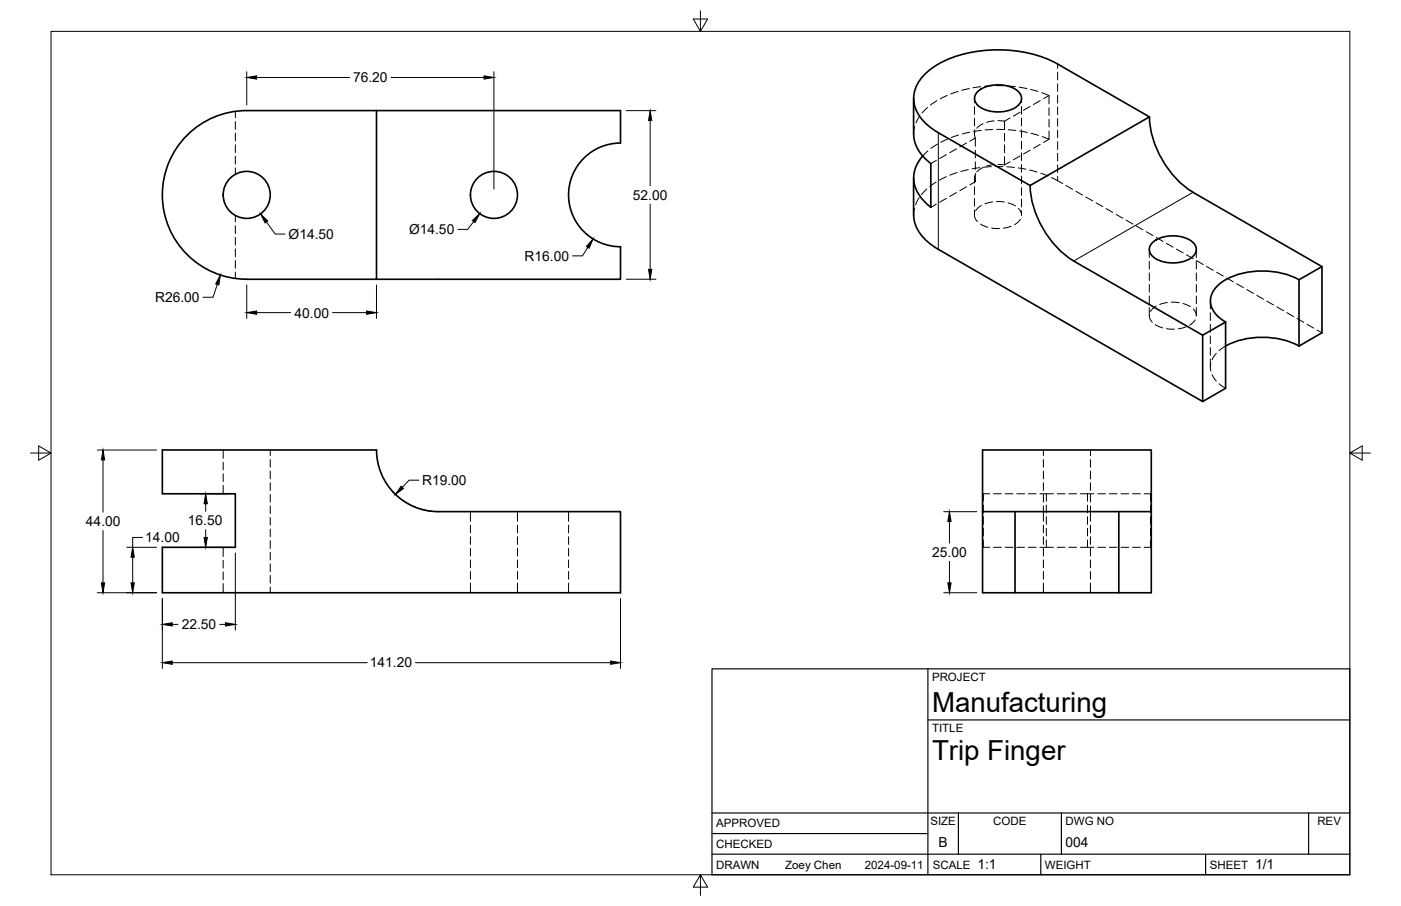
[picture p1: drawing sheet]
<svg xmlns="http://www.w3.org/2000/svg" width="432mm" height="279mm" viewBox="0 0 432 279" stroke-linecap="round" stroke-linejoin="round" font-family="sans-serif">
<!-- layer: Visible -->
<g fill="none" stroke="#000" stroke-width=".51">
<path d="M326 19.7l28.3 16.3M326 19.8a40.7 40.7 0 0 0-36.8 0 13.2 13.2 0 0 0-7.6 10.5 12 12 0 0 0 6 9.6l1.6 1M116 34.1v52h-40a26 26 0 0 1-26-26 26 26 0 0 1 26-26h115.2v10a16 16 0 0 0-16 16 16 16 0 0 0 16.1 16l-.1 10h-75.2M281.6 30.4v11M301.1 28.5a10.3 10.3 0 0 1 13 0 3 3 0 0 1-1.4 4.8 10.6 10.6 0 0 1-11.6-1.1 2.67 2.67 0 0 1 0-3.7zM354.3 36l-36.8 21.2-28.3-16.3M354.3 36a29.7 29.7 0 0 0 13.4 23.3M281.6 54.9v11.4M281.6 41.4a11.5 11.5 0 0 0 5.3 9M284.4 48.1a9.6 9.6 0 0 0 .2 13.8l2.3 2M286.9 50.4v13.5M317.5 57.2a29.7 29.7 0 0 0 13.4 23.3"/>
<path d="M367.7 59.3l39.7 22.9v20.4l-7 4.1M281.6 66.3a13 13 0 0 0 7.6 10.6M289.2 76.9l81.5 46.9 7-4v-20.5M355 75a10.3 10.3 0 0 1 13 0 3 3 0 0 1-1.4 4.9 10.6 10.6 0 0 1-11.6-1.1 2.67 2.67 0 0 1 0-3.8zM330.9 80.5l39.8 22.9 7-4.1M400.4 86.3a24.6 24.6 0 0 0-23.9 .8 6.4 6.4 0 0 0-2.6 8.7 10.3 10.3 0 0 0 3.8 3.5M400.4 86.3v20.4M407.4 82.2l-7 4.1M370.7 103.4v20.4M377.7 106.7a25 25 0 0 1 22.7 0M50 138.8h66.1a19 19 0 0 0 18.9 19h56.2v25h-141.2v-14h22.5v-16.5h-22.5zM302.8 157.8v25h52v-44h-52v19h52"/>
<path d="M312.8 157.8v25M344.8 157.8v25"/>
<circle cx="76" cy="60.1" r="7.3"/>
<circle cx="152.2" cy="60.1" r="7.3"/>
</g>
<!-- layer: Hidden -->
<g fill="none" stroke="#000" stroke-width=".31">
<path d="M72.5 34.3v2M72.5 37.5v2.4M281.9 39l-.3 2.4M283.5 35.8l-1.2 2.1M285.9 33.1l-1.7 1.7M288.8 31.1l-2 1.3M291.9 29.4l-2.1 1.1M295.3 28.2l-2.3 .8M298.7 27.3l-2.3 .6M300.3 30.4v1.3M300.3 32.9v2.4M300.3 36.4v2.4"/>
<path d="M302.3 26.7l-2.4 .4M303 38.2l-1.9 1.4M305.8 26.4l-2.4 .2M306 39.9l-2.4 .2M306.4 37.3l-2.3 .4M307 26.4h2.4M307.6 37.2l2 .2M309.6 37.4v2.5h-2.4M310.6 26.5l2.3 .2M311.3 36.4l-1.7 1M314.1 26.9l2.4 .4M314.4 34.6l-2.1 1.2"/>
<path d="M314.8 30.4v1.3M314.8 32.9v2.3M314.8 36.4v2.4M317.5 32.8l-2.1 1.2M317.6 27.6l2.3 .6M320.6 31l-2.1 1.2M321.1 28.6l2.2 .9v2.5M323.3 33.2v2.4M323.3 36.8v2.4M323.3 29.5l-1.7 .9M72.5 41.1v2.4M72.5 44.6v2.4"/>
<path d="M72.5 48.2v2.4M72.5 51.8v2M285.6 58.3l-1.6 1.7M286 46.5l-1.6 1.6M288.5 56.2l-1.9 1.3M288.6 49.5l-1.7 .9M288.9 44.5l-2 1.3M291.7 54.5l-2.2 1.1M291.7 47.7l-2.1 1.2M292.1 42.9l-2.2 1M294.8 45.9l-2.1 1.2M294.8 59.4l-2.1 1.2"/>
<path d="M295 53.2l-2.2 .8M295.4 41.6l-2.2 .8M297.9 44.1l-2.1 1.2M297.9 57.6l-2.1 1.2M298.4 52.3l-2.3 .6M298.9 40.8l-2.3 .5M298.9 43.5l1.7-1v2.6M300.3 40v1.4M300.3 54.9v1.5M300.3 57.6v2.4M300.5 40.6l-.1 1.1 .2 .8M300.5 54.1l-.1 1.1 .2 .8"/>
<path d="M300.6 46.3v2.4M300.6 49.9v2.4M300.6 53.4v2.6M300.6 56l-1.7 1M302 51.7l-2.4 .4M302.4 40.2l-2.3 .3M303 51.6l-1.9 1.4M305.5 51.4l-2.4 .2M306.4 50.8l-2.3 .4M306.7 51.4h2.4M309.6 41.1v2.4M309.6 44.7v2.4"/>
<path d="M309.6 48.3v2.6M310.3 51.4l2.4 .2M310.7 40l2.4 .2M311.3 49.9l-1.7 1-2-.2M313.8 51.8l2.4 .4M314.3 40.4l2.3 .4M314.4 48.1l-2.1 1.2M314.8 40v2.4M314.8 43.6v2.4M314.8 47.1v2.4M314.8 50.7v2.4M314.8 54.3v2.4"/>
<path d="M314.8 57.8v2.4M317.3 52.5l2.3 .6M317.5 46.3l-2.1 1.2M317.8 41.1l2.3 .6M320.6 44.5l-2.1 1.2M320.8 53.4l2.2 .9M323.3 40.4v2.5l-2.1-.8M323.3 42.9l-1.7 1M324.1 54.8l3.4 1.8M328.5 57.2l2.1 1.2M331.6 59l2.1 1.2M72.5 66.5v1.9"/>
<path d="M72.5 69.6v2.4M72.5 73.2v2.4M72.5 76.8v2.4M281.9 64.2l-.3 2.1M283.3 61l-1.1 2.1M288.6 62.9l-1.7 1M291.7 61.2l-2.1 1.2M300.3 61.2v2.4M300.3 64.8v1.5M300.4 66.2l.1 1 .8 1.1M302.2 69.1l2.2 1M302.5 63.4l-1.2 .8-.6 .8"/>
<path d="M305.6 70.3l2.5 .2M305.9 62.3l-2.3 .6M307.1 62.2l2.4 .1M310.7 62.6l2.3 .9M311.6 69.8l-2.3 .6M313.9 64.3l.7 .9 .2 1.3M314.5 67.6l-1.8 1.7M314.8 61.4v2.4M314.8 65v1.3M334.7 60.8l2.1 1.2M337.8 62.5l2.1 1.2M340.9 64.3l2.1 1.2"/>
<path d="M344 66.1l2.1 1.2M347.1 67.9l2.1 1.2M350.2 69.7l2.1 1.2M353.3 71.5l2 1.1M354.2 76.9v2.5M356.4 73.2l2.1 1.2M359.5 75l2 1.2M362.6 76.8l2 1.2M365.7 78.6l2 1.2M368.7 76.9v2.5M72.5 80.3v2.4M72.5 83.9v2"/>
<path d="M354.2 97.2l.2 1.1 .8 1.1M354.2 80.6v2.4M354.2 84.2v2.3M354.2 87.7v2.4M354.2 91.3v2.4M354.2 94.9v2.4M356.3 94.4l-1.1 .9-.6 .8M359.8 93.3l-2.4 .6M361 93.2l2.4 .1M364.6 93.6l2.3 1M367.8 95.3l.6 .9 .3 1.3M368.3 98.7l-1.7 1.6"/>
<path d="M368.7 80.6v2.4M368.7 84.2v2.3M368.7 87.7v2.4M368.7 91.3v2.4M368.7 94.9v2.4M368.8 80.4l2 1.2M371.9 82.2l2 1.2M373 92.8v2.5M373 96.5v2.3M375 83.9l2 1.2M378.1 85.7l2 1.2M381.1 87.5l2.1 1.2"/>
<path d="M384.2 89.3l2.1 1.2M387.3 91.1l2.1 1.2M390.4 92.9l2.1 1.1M393.5 94.6l2.1 1.2M396.6 96.4l2.1 1.2M399.7 98.2l2.1 1.2M402.8 100l2.1 1.2M356.1 100.1l2.2 1M359.5 101.4l2.4 .1M365.5 100.8l-2.3 .6M373 100v2.4M373 103.6v2.4"/>
<path d="M373 107.2v2.4M373 110.7v2.5M373.2 112.1v2.3M373.6 115.5l1.3 2M374.9 109l-1.3 1.9M375.7 118.3l2 1.5M377.7 106.7l-2 1.4M405.9 101.8l1.5 .8M68.8 138.8v2.6M83.3 138.8v1.7M321.6 138.8v1.7M336.1 138.8v1.7"/>
<path d="M68.8 142.5v2.4M68.8 146.1v2.4M68.8 149.7v2.6M83.3 141.7v2.4M83.3 145.3v2.4M83.3 148.9v2.4M83.3 152.4v2.4M83.3 156v2.4M83.3 159.6v2.4M145 157.8v3M159.5 157.8v3M175.2 157.8v3"/>
<path d="M303.1 155.8v2.4M303.1 159.3v2.4M305 152.3h-1.9v2.3M306.2 152.3h2.4M309.8 152.3h2.4M313.4 152.3h2.4M316.9 152.3h2.4M320.5 152.3h2v2.3M321.6 141.7v2.4M321.6 145.3v2.4M321.6 148.9v2.4M321.6 152.4v2.4"/>
<path d="M321.6 156v4.8M322.5 152.3h2.2M322.5 155.8v2.4M322.5 159.3v2.4M325.9 152.3h2.3M329.4 152.3h2.4M333 152.3h2.2M335.2 152.3h1.9M335.2 152.3v2.3M335.2 155.8v2.4M335.2 159.3v2.4M336.1 141.7v2.4"/>
<path d="M336.1 145.3v2.4M336.1 148.9v2.4M336.1 152.4v2.4M336.1 156v4.8M338.3 152.3h2.4M341.9 152.3h2.4M345.5 152.3h2.4M349.1 152.3h2.4M352.6 152.3h2v2.3M354.6 155.8v2.4M354.6 159.3v2.4M68.8 168.8v2.8"/>
<path d="M68.8 172.8v2.4M68.8 176.4v2.4M68.8 180v2.8M83.3 163.2v2.3M83.3 166.7v2.4M83.3 170.3v2.4M83.3 173.9v2.4M83.3 177.5v2.3M145 161.9v2.4M145 165.5v2.4M145 169.1v2.4M145 172.7v2.3"/>
<path d="M145 176.2v2.4M145 179.8v3M159.5 161.9v2.4M159.5 165.5v2.4M159.5 169.1v2.4M159.5 172.7v2.3M159.5 176.2v2.4M159.5 179.8v3M175.2 161.9v2.4M175.2 165.5v2.4M175.2 169.1v2.4M175.2 172.7v2.3"/>
<path d="M175.2 176.2v2.4M175.2 179.8v3M303.1 162.9v2.4M303.1 166.5v2.3h1.9M306.2 168.8h2.4M309.8 168.8h2.4M313.4 168.8h2.4M316.9 168.8h2.4M320.5 168.8h2M321.6 161.9v2.4M321.6 165.5v2.4M321.6 169.1v2.4"/>
<path d="M321.6 172.7v2.3M321.6 176.2v2.4M321.6 179.8v3M322.5 168.8h2.2M322.5 162.9v2.4M322.5 166.5v2.3M325.9 168.8h2.3M329.4 168.8h2.4M333 168.8h4.1M335.2 162.9v2.4M335.2 166.5v2.3M336.1 161.9v2.4"/>
<path d="M336.1 165.5v2.4M336.1 169.1v2.4M336.1 172.7v2.3M336.1 176.2v2.4M336.1 179.8v3M338.3 168.8h2.4M341.9 168.8h2.4M345.5 168.8h2.4M349.1 168.8h2.4M354.6 162.9v2.4M354.6 166.5v2.3h-2M83.3 181v1.8"/>
</g>
<!-- layer: Hidden Narrow -->
<path d="M326 19.7v1.4M326 22.3v2.3M326 25.8v2.4M326 29.4v2.4M326 33v2.4M326 36.6v2.3M326 40.1v2.4M326 43.7v2.4M326 47.3v2.4M326 50.8v2.4M326 54.4v1.3" fill="none" stroke="#000" stroke-width=".31"/>
<!-- layer: Visible Narrow -->
<path d="M289.2 40.9v36M367.7 59.3l-36.8 21.2" fill="none" stroke="#000" stroke-width=".31"/>
<!-- layer: Border -->
<path d="M15.7 9.7h400.3v260.1h-400.3zM215.9 3.3v6.4l-2.2-3.8h4.4l-2.2 3.8M9.4 139.7h6.3l-3.8-2.2v4.4l3.8-2.2M416 139.7l3.8 2.2v-4.4l-3.8 2.2h6.4M215.9 269.8l2.2 3.8h-4.4l2.2-3.8v6.3" fill="none" stroke="#000" stroke-width=".31"/>
<!-- layer: Titleblock -->
<path d="M219.4 206.3h196.6v63.5h-196.6zM286 206.3v63.5M286 222h130M219.4 257.1h66.6M219.4 250.7h196.6M295.4 250.7v12.7M327.1 250.7v12.7M403.3 250.7v12.7M219.4 263.4h196.6M320.8 263.4v6.4M371.6 263.4v6.4" fill="none" stroke="#000" stroke-width=".36"/>
<!-- layer: FD_Dimensions -->
<g fill="none" stroke="#000" stroke-width=".31">
<path d="M76.1 22.1v10.2M79.1 23.9h28.6M120.5 23.9h28.7M152.2 22.1v36.2M193 34.1h9.2M200.4 37.2v20.1M82.1 68.4l2.7 3.8h3.1M146 68.3l-1.9 2.4h-3M181.2 76.3l-1.7 2.6h-3M200.4 62.9v20.2M67 87.7l-1.3 4h-3.1M76.1 87.9v10.3"/>
<path d="M79.1 96.4h10.5M102.5 96.4h10.5M116 87.9v10.3M193 86.1h9.2M30 138.8h18.3M31.7 141.8v16.2M61.6 152.3h9.2M63.4 155.3v2.4M120.7 151.2a19 19 0 0 0 12.6 6.5M129.1 148.1h-3l-2.1 2.2M290.9 157.8h10.2M31.7 163.6v16.1"/>
<path d="M39.1 168.8h9.2M40.9 171.8v7.9M43.9 165.7h-3v3.1M61.6 168.8h9.2M63.4 163.4v2.3M72.5 170.6v23.7M292.6 160.8v6.7M292.6 173.1v6.6M30 182.8h18.3M50 184.6v21.5M53.1 192.6h1.8M67.7 192.6h1.8"/>
<path d="M191.2 184.6v21.5M290.9 182.8h10.2M53.1 204.4h60.1M128.1 204.4h60.1"/>
</g>
<g fill="#000" stroke="#000" stroke-width=".31">
<path d="M76.1 23.9l3-.5v1zM149.2 23.4l3 .5-3 .5zM200.4 34.1l.5 3.1h-1zM80.3 66l2.2 2.1-.8 .6zM145.6 68l2.2-2.1-1.4 2.7zM182.8 73.7l-1.2 2.8-.9-.5zM67.9 84.8l-.4 3.1-1-.4zM76.1 96.4l3-.5v1zM113 95.9l3 .5-3 .5zM199.9 83.1h1l-.5 3zM31.7 138.8l.6 3h-1.1zM63.4 152.3l.5 3h-1z"/>
<path d="M123.6 149.9l.8 .7-2.5 1.9zM31.2 179.7h1.1l-.6 3.1zM40.4 179.7h1l-.5 3.1zM40.9 168.8l.5 3h-1zM62.9 165.7h1l-.5 3.1zM292.1 179.7h1l-.5 3.1zM292.6 157.8l.5 3h-1zM50 192.6l3.1-.6v1.1zM69.5 192l3 .6-3 .5zM50 204.4l3.1-.5v1zM188.2 203.9l3 .5-3 .5z"/>
</g>
<g font-size="8.5">
<text x="287.3" y="219.5">Manufacturing</text>
<text x="287.3" y="234.5">Trip Finger</text>
</g>
<g font-size="4.3">
<text x="108.8" y="25.4">76.20</text>
<text x="195.1" y="61.6">52.00</text>
<text x="89" y="73.6">Ø14.50</text>
<text x="126.1" y="72.2">Ø14.50</text>
<text x="161.7" y="80.4">R16.00</text>
<text x="47.8" y="93.2">R26.00</text>
<text x="90.8" y="97.9">40.00</text>
<text x="130.1" y="149.6">R19.00</text>
<text x="26.5" y="162.3">44.00</text>
<text x="44.7" y="167.2">14.00</text>
<text x="57.9" y="162">16.50</text>
<text x="287.3" y="171.8">25.00</text>
<text x="56" y="194.1">22.50</text>
<text x="114" y="205.8">141.20</text>
<text x="289.3" y="261.2">B</text>
<text x="328.4" y="261.2">004</text>
<text x="301.2" y="268.1">1:1</text>
<text x="386.8" y="268.1">1/1</text>
</g>
<g font-size="3.5">
<text x="287.3" y="210.1">PROJECT</text>
<text x="287.3" y="225.8">TITLE</text>
<text x="220.7" y="255.2">APPROVED</text>
<text x="286.7" y="254.5">SIZE</text>
<text x="306.1" y="254.5">CODE</text>
<text x="328.4" y="254.5">DWG NO</text>
<text x="406" y="254.5">REV</text>
<text x="220.7" y="261.5">CHECKED</text>
<text x="220.7" y="267.9">DRAWN</text>
<text x="242" y="267.9">Zoey Chen</text>
<text x="266.6" y="267.9">2024-09-11</text>
<text x="287.5" y="267.9">SCALE</text>
<text x="322.1" y="267.9">WEIGHT</text>
<text x="372.9" y="267.9">SHEET</text>
</g>
</svg>
